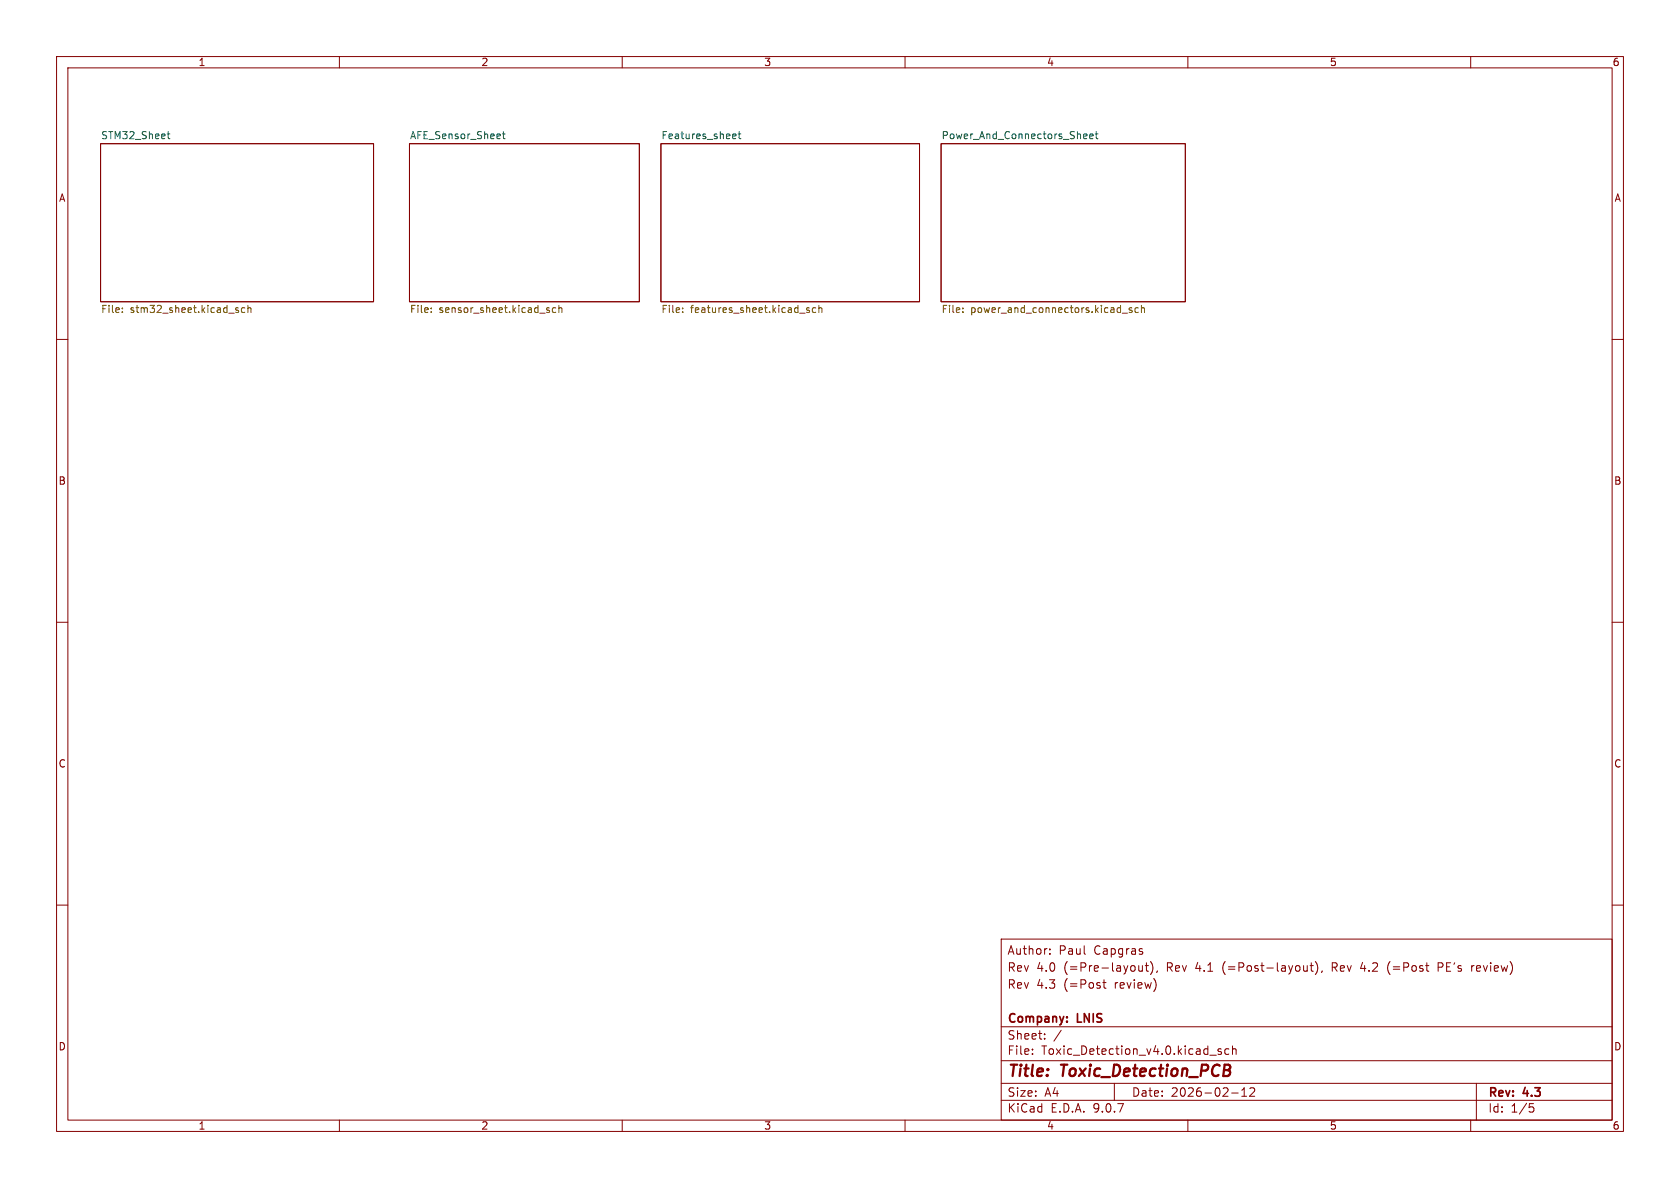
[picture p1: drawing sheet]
<svg xmlns="http://www.w3.org/2000/svg" width="297mm" height="210mm" viewBox="0 0 297 210" stroke-linecap="round" stroke-linejoin="round" font-family="sans-serif">
<g fill="none" stroke="#840000" stroke-width=".18">
<path d="M10 10h277v190h-277zM12 12h273v186h-273zM60 10v2M110 10v2M160 10v2M210 10v2M260 10v2M17.8 25.4h48.2v27.9h-48.2zM72.4 25.4h40.6v27.9h-40.6zM116.8 25.4h45.8v27.9h-45.8zM166.4 25.4h43.1v27.9h-43.1zM10 60h2"/>
<path d="M285 60h2M10 110h2M285 110h2M10 160h2M177 166h108v32h-108zM185.6 168.6v.1M185.6 167.8v.1M195 173.7h.5M195.2 173.2v1.3l.3 .2M201.3 171.5l.2 .2 .5-.1M202 168.3v.3M202 170.7v1"/>
<path d="M202.5 170.7h.5M202.7 170.2v1.3l.3 .2M203.4 170a1.72 1.72 0 0 1 0 2.3M204.6 171.6l-.1 .3M231.1 171.6l-.4 .1M231.1 170.7v1M231.6 170.7h.6M231.8 170.2v1.3l.4 .2M232.5 170a1.72 1.72 0 0 1 0 2.3M233.7 171.6l-.1 .3M240.9 170.1l-.4 1.1h1M245.5 170.3l-.2 .7 .2 1"/>
<path d="M254.2 171h.6M254.8 170.2h-.6v1.5M260.2 170.7v1M260.6 170.7l-.3 .1-.1 .2M285 160h2M60 198v2M110 198v2M160 198v2M177 194.5h108M177 191.5h108M177 187.5h108M177 181.5h108"/>
<path d="M182.5 186.3v.1M182.5 185.5v.1M184.7 183.6v.1M184.7 182.8v.1M187.6 182.1l-1.3 2M197 191.5v3M210 198v2M213.9 186.5h1.1M215.9 185.5l-.4-.1-.2 .2 .1 .2 .5 .2v.3h-.6M217.2 185.5l-.4-.1-.3 .3v.4l.2 .2h.5M217.7 193.2h1.2M217.9 185.5l.2-.1 .4 .1v.9"/>
<path d="M217.9 184.9v1.5M219.5 193.8h.9M219.5 192.7l.5-.4v1.5M221 192.4l.5-.1 .2 .1 .1 .3-.9 1.1h.9M260 198v2M261 191.5v6.5M270.4 195.1h.7M270.5 195.7h.4l.3 .3-.2 .5-.5 .1"/>
</g>
<g fill="none" stroke="#006464" stroke-width=".18">
<path d="M29.6 23.7h.4M29.7 23.3v1l.3 .2M88.8 23.7h.5M89 23.3v1l.3 .2M129.7 23.7h.4v.3l-.6 .1M130.1 24.5h-.4M130.5 23.7h.5M130.7 23.3v1l.3 .2M191.6 23.7h.4l.2 .3-.6 .1M191.6 24.5h.5M192.7 24.1l.6-.1-.1-.3h-.4l-.1 .2v.6h.5M193.6 23.7h.5"/>
<path d="M193.8 23.3v1l.3 .2"/>
</g>
<g fill="none" stroke="#725600" stroke-width=".18">
<path d="M21.6 55.1v.1M21.6 54.5v.1M41.8 54.8l.3 .1 .1 .2-.2 .1h-.2M41.8 54.4l.3 .1M43.3 54.5l-.4-.1-.2 .2 .1 .6h.5M43.8 54.5l.2-.1 .3 .1 .1 .7M43.8 54v1.2M76.2 55.1v.1M76.2 54.5v.1M97 54.8l.2 .2-.2 .2M97 54.4l.1 .1M98.3 54.5l-.4-.1-.3 .2 .2 .6h.5"/>
<path d="M98.8 54.5l.2-.1 .3 .1v.7M98.8 54v1.2M120.7 55.1v.1M120.7 54.5v.1M142.6 54.6l.5 .4-.2 .2h-.3M143.1 54.5l-.3-.1-.2 .2M144.2 54.5l-.3-.1-.3 .2 .1 .6h.5M144.8 54.5l.1-.1 .3 .1 .1 .7M144.8 54v1.2M170.2 55.1v.1M170.2 54.5v.1M198.4 55.4h1"/>
<path d="M200.1 54.5l-.3-.1-.2 .2 .1 .2 .4 .1v.3h-.5M201.2 54.5l-.3-.1-.3 .2 .2 .6h.4M201.8 54.5l.2-.1 .3 .1v.7M201.8 54v1.2"/>
</g>
<g font-size="2.8" fill="#840000">
<text x="178" y="190.9">Title:</text>
<text x="187.7" y="190.9">Toxic_Detection_PCB</text>
</g>
<g font-size="2.1" fill="#840000">
<text x="178" y="172">Rev</text>
<text x="178" y="169">Author:</text>
<text x="183.2" y="172">4.0</text>
<text x="187.2" y="169">Paul</text>
<text x="188.1" y="172">(=Pre-layout),</text>
<text x="193.5" y="169">Capgras</text>
<text x="206.4" y="172">Rev</text>
<text x="211.6" y="172">4.1</text>
<text x="216.5" y="172">(=Post-layout),</text>
<text x="236" y="172">Rev</text>
<text x="241.2" y="172">4.2</text>
<text x="246.1" y="172">(=Post</text>
<text x="255.2" y="172">PE's</text>
<text x="261.3" y="172">review)</text>
<text x="178" y="175">Rev</text>
<text x="183.2" y="175">4.3</text>
<text x="188.1" y="175">(=Post</text>
<text x="197.2" y="175">review)</text>
<text x="178" y="184">Sheet:</text>
<text x="178" y="181.2">Company:</text>
<text x="190.5" y="181.2">LNIS</text>
<text x="178" y="186.7">File:</text>
<text x="184.1" y="186.7">Toxic_Detection_v4.0.kicad_sch</text>
<text x="178" y="196.9">KiCad</text>
<text x="178" y="194.1">Size:</text>
<text x="184.7" y="194.1">A4</text>
<text x="185.7" y="196.9">E.D.A.</text>
<text x="193.3" y="196.9">9.0.7</text>
<text x="200" y="194.1">Date:</text>
<text x="207" y="194.1">2026-02-12</text>
<text x="263" y="194.3">Rev:</text>
<text x="263" y="196.9">Id:</text>
<text x="267.1" y="196.9">1/5</text>
<text x="269.4" y="194.3">4.3</text>
</g>
<g font-size="1.8" fill="#840000">
<text x="35" y="11.9">1</text>
<text x="85" y="11.9">2</text>
<text x="135" y="11.9">3</text>
<text x="185" y="11.9">4</text>
<text x="235" y="11.9">5</text>
<text x="285" y="11.9">6</text>
<text x="10.3" y="35.9">A</text>
<text x="285.3" y="35.9">A</text>
<text x="10.3" y="85.9">B</text>
<text x="285.3" y="85.9">B</text>
<text x="10.3" y="135.9">C</text>
<text x="285.3" y="135.9">C</text>
<text x="10.3" y="185.9">D</text>
<text x="285.3" y="185.9">D</text>
<text x="35" y="199.9">1</text>
<text x="85" y="199.9">2</text>
<text x="135" y="199.9">3</text>
<text x="185" y="199.9">4</text>
<text x="235" y="199.9">5</text>
<text x="285" y="199.9">6</text>
</g>
<g font-size="1.8" fill="#006464">
<text x="17.8" y="24.7">STM32_Sheet</text>
<text x="72.4" y="24.7">AFE_Sensor_Sheet</text>
<text x="116.8" y="24.7">Features_sheet</text>
<text x="166.4" y="24.7">Power_And_Connectors_Sheet</text>
</g>
<g font-size="1.8" fill="#725600">
<text x="17.8" y="55.7">File:</text>
<text x="23" y="55.7">stm32_sheet.kicad_sch</text>
<text x="72.4" y="55.7">File:</text>
<text x="77.6" y="55.7">sensor_sheet.kicad_sch</text>
<text x="116.8" y="55.7">File:</text>
<text x="122.1" y="55.7">features_sheet.kicad_sch</text>
<text x="166.4" y="55.7">File:</text>
<text x="171.6" y="55.7">power_and_connectors.kicad_sch</text>
</g>
</svg>
